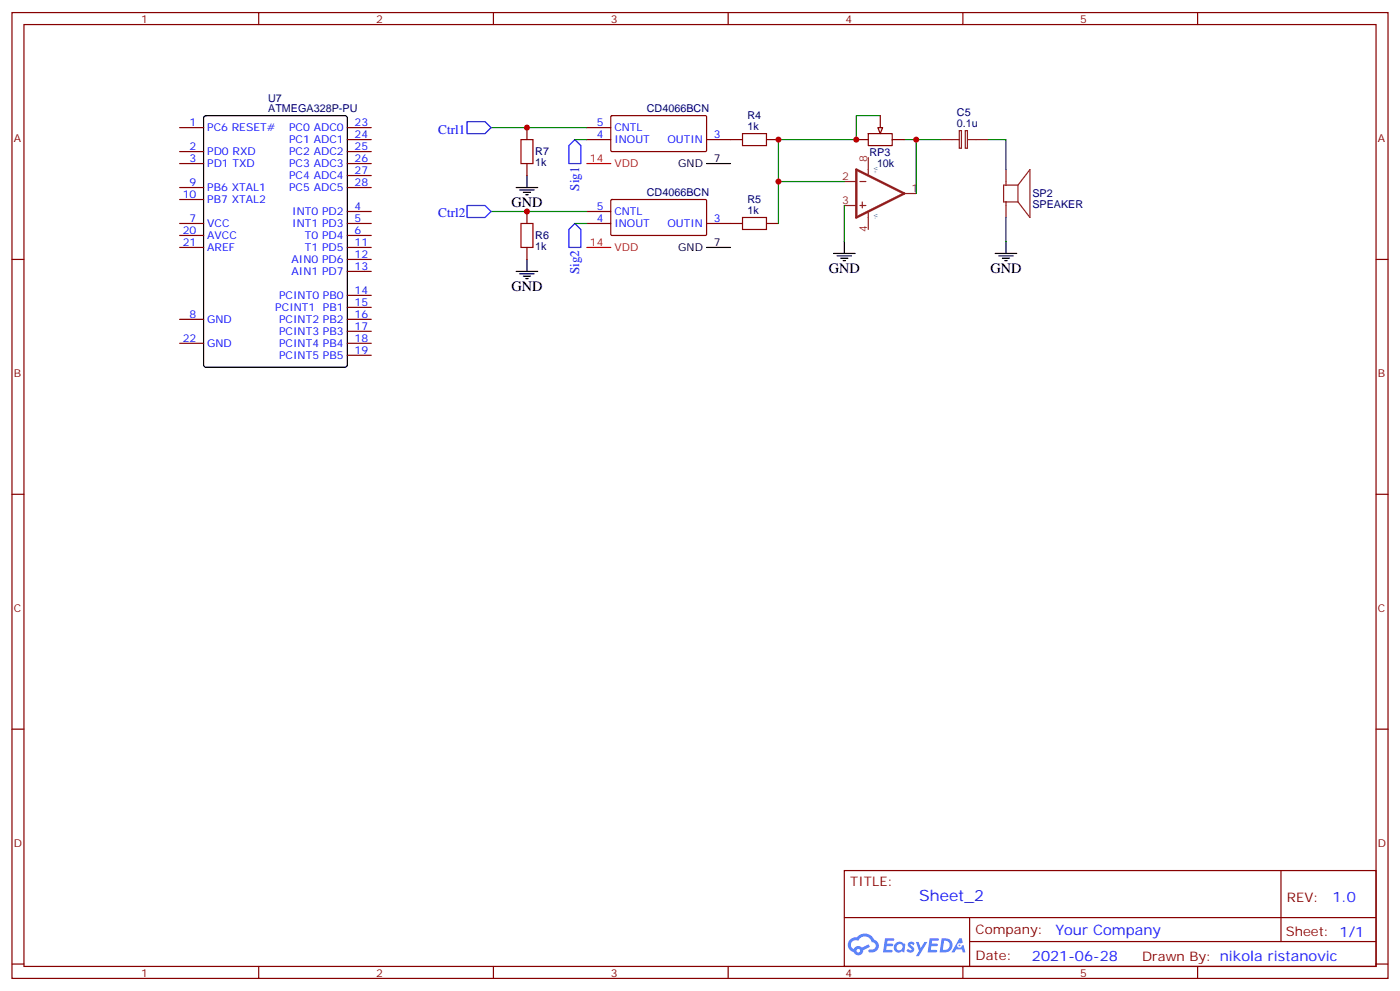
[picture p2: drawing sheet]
<svg xmlns="http://www.w3.org/2000/svg" width="412mm" height="292mm" viewBox="0 0 412 292" stroke-linecap="round" stroke-linejoin="round" font-family="sans-serif">
<g fill="none" stroke="#870000" stroke-width=".35">
<path d="M3.5 3.7h405.4v284.3h-405.4zM7.1 7.2h398.2v277.3h-398.2zM76.2 3.7v3.5M145.3 3.7v3.5M214.5 3.7v3.5M283.6 3.7v3.5M352.8 3.7v3.5M3.5 76.4h3.6M405.3 76.4h3.6M3.5 145.5h3.6M405.3 145.5h3.6M3.5 214.7h3.6"/>
<path d="M405.3 214.7h3.6M248.7 256.3h156.6v28.2h-156.6zM377.3 256.3v20.9M248.7 270.1h156.5M285.6 277.2h119.6M285.6 270.1v14.2M3.5 283.8h3.6M76.2 284.5v3.5M145.3 284.5v3.5M214.5 284.5v3.5M283.6 284.5v3.5M352.8 284.5v3.5"/>
<path d="M405.3 283.8h3.6"/>
</g>
<g fill="#5487ff">
<path d="M267.7 277.5a1.22 1.22 0 0 1 1.7 .2l-.4 .6a.47 .47 0 0 0-.3-.4 .47 .47 0 0 0-.5 .2l.1 .2a1.14 1.14 0 0 1 .8 1.8 1.14 1.14 0 0 1-1.9 0l-.2-.2 .5-.6 .7 .5a.29 .29 0 0 0 .3-.3 .29 .29 0 0 0-.2-.3 1.04 1.04 0 0 1-.6-1.7z"/>
<path d="M260.7 276.2h2.4l.3 .2-.2 .5-1.8 .1-.1 .8h1.5l.3 .4-.3 .4h-1.6l-.2 1.1h1.7l.2 .3-.2 .3-2.6 .1z"/>
<path d="M273.8 276.2h2.4l.3 .2-.1 .5-1.8 .1-.2 .8h1.6l.3 .4-.4 .4-1.6-.1-.1 1.1 1.7 .1 .2 .3-.2 .3-2.6 .1z"/>
<path d="M282.6 276.2h.7l.3 1.3-.6 .3a.69 .69 0 0 0-1 .3 .69 .69 0 0 0 .4 .9 .69 .69 0 0 0 .9-.6l.5-.2 .6 2.2h-.8l-.2-.9h-1.8l-.5 .9h-.8z"/>
<path d="M269.8 277.3h.8l.6 1.8 1.1-1.8h.9l-2.6 4.2h-.8l.9-1.5z"/>
<path d="M277.4 276.2l-.6 4.2h1.3a2.11 2.11 0 0 0 2.5-2.1 2.11 2.11 0 0 0-2.5-2.1zM278.1 277a1.39 1.39 0 0 1 1.7 1.4 1.39 1.39 0 0 1-1.8 1.2h-.3z"/>
<path d="M263.7 277.8a1.54 1.54 0 0 0-.1 2.2 1.54 1.54 0 0 0 2.2 .1l.6 .3 .3-2.3-.2-.3h-.4a1.49 1.49 0 0 0-2.4 0zM264 278.8a.94 .94 0 0 1 1.8 0 .94 .94 0 0 1-1.8 0z"/>
<path d="M250.4 276.6a2.18 2.18 0 0 0 1.1 3.7 1.44 1.44 0 0 0 1.6 .9 1.44 1.44 0 0 0 1.2-1.4l2-1.1-.5-.7-1.9 1a1.47 1.47 0 0 0-2.4 .4 1.39 1.39 0 0 1-.7-1.9 1.39 1.39 0 0 1 2-.5 2.12 2.12 0 0 1 2.2-1.3 2.12 2.12 0 0 1 1.9 1.7 1.14 1.14 0 0 1 1.1 1.4 1.14 1.14 0 0 1-1.7 .7 .43 .43 0 0 0-.5 .4 .43 .43 0 0 0 .4 .5 1.98 1.98 0 0 0 2.5-1.2 1.98 1.98 0 0 0-1.2-2.6 3.1 3.1 0 0 0-5.3-.6l-.9 .1zM252.3 279.9a.55 .55 0 0 1 1.1 0 .55 .55 0 0 1-1.1 0z"/>
<circle cx="282.6" cy="278.3" r=".26"/>
</g>
<g fill="none" stroke="#000" stroke-width=".35">
<path d="M60.2 34.2l.5-.2h40.9l.7 .5v72.9l-.5 .7h-41.1l-.7-.4v-73zM152 55.2h6.4M153.1 55.9h4.2M154.2 56.6h2.1M154.9 57.3h.7M155.2 51.7v3.5M208.1 48.2h7.1M152 79.9h6.4M155.2 76.4v3.5M208.1 72.8h7.1M245.5 74.6h6.4M246.6 75.3h4.2"/>
<path d="M247.6 76h2.2M248.4 76.7h.7M248.7 71.1v3.5M153.1 80.6h4.2M154.2 81.3h2.1M154.9 82h.7"/>
</g>
<g fill="none" stroke="#870000" stroke-width=".35">
<path d="M52.9 37.6h7.1M102.3 37.6h7.1M155.2 37.6v3.5M172.9 37.6h7M180 34.2l.3-.2 27.7 .1 .1 .3v10.1l-.3 .1h-27.7l-.2-.3zM255.8 39.3h7v3.6h-7zM259.3 34v3.6M52.9 44.6h7.1M52.9 48.2h7.1M52.9 55.2h7.1M52.9 58.7h7.1M102.3 44.6h7.1"/>
<path d="M102.3 48.2h7.1M102.3 55.2h7.1M102.3 41.1h7.1M102.3 51.7h7.1M155.2 48.2v3.5M172.9 41.1h7M180 58.9l.3-.2 27.7 .1 .1 .3v10l-.3 .2h-27.7l-.2-.3zM208.1 41.1h10.6M225.8 41.1h3.5M252.2 41.1h3.6M262.8 41.1h3.5M52.9 65.8h7.1"/>
<path d="M52.9 69.3h7.1M52.9 72.8h7.1M102.3 62.3h7.1M102.3 65.8h7.1M102.3 69.3h7.1M102.3 72.8h7.1M102.3 76.4h7.1M102.3 79.9h7.1M155.2 62.3v3.5M155.2 72.8v3.6M172.9 62.3h7M172.9 65.8h7"/>
<path d="M208.1 65.8h10.6M225.8 65.8h3.5M52.9 94h7.1M102.3 94h7.1M102.3 87h7.1M102.3 90.5h7.1M102.3 97.5h7.1M52.9 101.1h7.1M102.3 101.1h7.1M102.3 104.6h7.1"/>
</g>
<path d="M172.9 48.2h7M172.9 72.8h7" fill="none" stroke="#f00" stroke-width=".35"/>
<path d="M218.7 39.3h7.1v3.6h-7.1zM153.5 41.1h3.5v7.1h-3.5zM153.5 65.8h3.5v7h-3.5zM218.7 64h7.1v3.6h-7.1z" fill="none" stroke="#a10000" stroke-width=".35"/>
<path d="M144.6 37.6h28.3M259.3 34h-7.1v7.1h-22.9v24.7M169.3 41.1h3.6M229.3 53.4h19.4M266.3 41.1h3.6v15.9M144.6 62.3h28.3M169.3 65.8h3.6M248.7 60.5v10.6" fill="none" stroke="#008700" stroke-width=".35"/>
<path d="M137.6 35.8h5.3l1.7 1.8-1.7 1.7h-5.3zM169.3 41.1l1.8 1.8v5.3h-3.5v-5.3zM137.6 60.5h5.3l1.7 1.8-1.7 1.7h-5.3zM169.3 65.8l1.8 1.8v5.2h-3.5v-5.2z" fill="none" stroke="#00f" stroke-width=".35"/>
<path d="M248.7 53.4h3.5M253.3 53.4h1.8M254 59.4v1.8M255.8 46.4v5.3M266.3 57h3.6M248.7 60.5h3.5M253.3 60.5h1.8M255.8 62.3v5.3" fill="none" stroke="#8c2424" stroke-width=".35"/>
<path d="M252.2 49.9l14.1 7.1-14.1 7z" fill="none" stroke="#8c2424" stroke-width=".71"/>
<path d="M258.6 37.6h1.4l-.7 1.7z" fill="#f0f0f0" stroke="#870000" stroke-width=".35"/>
<path d="M282.6 38.5h.6v5.1h-.6zM284.3 38.5h.7v5.1h-.7zM276.9 41.1h5.7M285 41.1h6M296.3 49.9v4.6M296.3 59.4v4.6M299.9 54.5h-4.3v4.9h4.3M299.9 54.5v4.9M299.9 54.5l3.5-4.6v14.1l-3.5-4.6" fill="none" stroke="#8c2424" stroke-width=".35"/>
<path d="M269.9 41.1h7M291 41.1h5.3v8.8M296.3 64v7.1" fill="none" stroke="#008700" stroke-width=".35"/>
<path d="M293.2 74.6h6.3M294.2 75.3h4.2M295.3 76h2.1M296 76.7h.7M296.3 71.1v3.5" fill="none" stroke="#000" stroke-width=".35"/>
<g fill="#c00">
<circle cx="155.2" cy="37.6" r=".88"/>
<circle cx="155.2" cy="62.3" r=".88"/>
<circle cx="229.3" cy="53.4" r=".88"/>
<circle cx="229.3" cy="41.1" r=".88"/>
<circle cx="252.2" cy="41.1" r=".88"/>
<circle cx="269.9" cy="41.1" r=".88"/>
</g>
<text font-size="4.6" fill="#00f" x="270.8" y="265.3">Sheet_2</text>
<g font-size="4.2">
<text x="150.6" y="60.9">GND</text>
<text x="244.1" y="80.3">GND</text>
<text x="291.7" y="80.3">GND</text>
<text x="150.6" y="85.5">GND</text>
</g>
<g font-size="4.2" fill="#00f">
<text x="392.5" y="265.6">1.0</text>
<text x="310.9" y="275.1">Your Company</text>
<text x="304" y="282.9">2021-06-28</text>
</g>
<g font-size="3.9" fill="#00f">
<text x="129.1" y="39.3">Ctrl1</text>
<text x="170.6" y="56.1" transform="rotate(-90 170.6 56.1)">Sig1</text>
<text x="129.1" y="64">Ctrl2</text>
<text x="170.6" y="80.8" transform="rotate(-90 170.6 80.8)">Sig2</text>
</g>
<g font-size="3.9" fill="#800">
<text x="250.5" y="260.9">TITLE:</text>
<text x="379.1" y="265.6">REV:</text>
<text x="287.4" y="275.1">Company:</text>
<text x="378.7" y="275.7">Sheet: 1/1</text>
<text x="287.4" y="282.8">Date:</text>
<text x="336.4" y="282.8">Drawn By: nikola ristanovic</text>
</g>
<g font-size="3.2" fill="#800">
<text x="41.6" y="6.7">1</text>
<text x="110.8" y="6.7">2</text>
<text x="179.9" y="6.7">3</text>
<text x="249.1" y="6.7">4</text>
<text x="318.2" y="6.7">5</text>
<text x="4.1" y="41.8">A</text>
<text x="405.9" y="41.8">A</text>
<text x="4.1" y="110.9">B</text>
<text x="405.9" y="110.9">B</text>
<text x="4.1" y="180.1">C</text>
<text x="405.9" y="180.1">C</text>
<text x="4.1" y="249.2">D</text>
<text x="405.9" y="249.2">D</text>
<text x="41.6" y="287.5">1</text>
<text x="110.8" y="287.5">2</text>
<text x="179.9" y="287.5">3</text>
<text x="249.1" y="287.5">4</text>
<text x="318.2" y="287.5">5</text>
</g>
<g font-size="3.2" fill="#000080">
<text x="79" y="29.9">U7</text>
<text x="79" y="32.9">ATMEGA328P-PU</text>
<text x="190.5" y="33">CD4066BCN</text>
<text x="220.1" y="35.1">R4</text>
<text x="281.9" y="34.2">C5</text>
<text x="220.1" y="38.3">1k</text>
<text x="281.9" y="37.4">0.1u</text>
<text x="157.7" y="45.7">R7</text>
<text x="256.1" y="45.9">RP3</text>
<text x="157.7" y="48.9">1k</text>
<text x="258.3" y="49.3">10k</text>
<text x="190.5" y="57.7">CD4066BCN</text>
<text x="220.1" y="59.8">R5</text>
<text x="304.1" y="58.1">SP2</text>
<text x="220.1" y="63">1k</text>
<text x="304.1" y="61.3">SPEAKER</text>
<text x="157.7" y="70.4">R6</text>
<text x="157.7" y="73.6">1k</text>
</g>
<g font-size="3.2" fill="#00f">
<text x="55.8" y="37.2">1</text>
<text x="61" y="38.6">PC6 RESET#</text>
<text x="85.1" y="38.6">PC0 ADC0</text>
<text x="104.4" y="37.2">23</text>
<text x="104.4" y="40.7">24</text>
<text x="175.8" y="37.2">5</text>
<text x="175.8" y="40.7">4</text>
<text x="181" y="38.6">CNTL</text>
<text x="210.3" y="40.7">3</text>
<text x="55.8" y="44.3">2</text>
<text x="55.8" y="47.8">3</text>
<text x="61" y="45.7">PD0 RXD</text>
<text x="85.1" y="42.2">PC1 ADC1</text>
<text x="85.1" y="45.7">PC2 ADC2</text>
<text x="104.4" y="44.3">25</text>
<text x="104.4" y="47.8">26</text>
<text x="181" y="42.2">INOUT</text>
<text x="196.6" y="42.2">OUTIN</text>
<text x="61" y="49.2">PD1 TXD</text>
<text x="85.1" y="49.2">PC3 ADC3</text>
<text x="85.1" y="52.7">PC4 ADC4</text>
<text x="104.4" y="51.3">27</text>
<text x="53.8" y="58.4">10</text>
<text x="55.8" y="54.9">9</text>
<text x="61" y="56.3">PB6 XTAL1</text>
<text x="61" y="59.8">PB7 XTAL2</text>
<text x="85.1" y="56.3">PC5 ADC5</text>
<text x="104.4" y="54.9">28</text>
<text x="55.8" y="65.4">7</text>
<text x="86.1" y="63.3">INT0 PD2</text>
<text x="104.4" y="61.9">4</text>
<text x="104.4" y="65.4">5</text>
<text x="175.8" y="61.9">5</text>
<text x="175.8" y="65.4">4</text>
<text x="181" y="63.3">CNTL</text>
<text x="210.3" y="65.4">3</text>
<text x="53.8" y="69">20</text>
<text x="61" y="66.9">VCC</text>
<text x="61" y="70.4">AVCC</text>
<text x="86.1" y="66.9">INT1 PD3</text>
<text x="89.8" y="70.4">T0 PD4</text>
<text x="104.4" y="69">6</text>
<text x="181" y="66.9">INOUT</text>
<text x="196.6" y="66.9">OUTIN</text>
<text x="53.8" y="72.5">21</text>
<text x="61" y="73.9">AREF</text>
<text x="85.9" y="77.4">AIN0 PD6</text>
<text x="89.8" y="73.9">T1 PD5</text>
<text x="104.4" y="72.5">11</text>
<text x="104.4" y="76">12</text>
<text x="85.9" y="81">AIN1 PD7</text>
<text x="104.4" y="79.6">13</text>
<text x="82.2" y="88">PCINT0 PB0</text>
<text x="104.4" y="86.6">14</text>
<text x="55.8" y="93.7">8</text>
<text x="61" y="95.1">GND</text>
<text x="81.1" y="91.5">PCINT1</text>
<text x="82.2" y="95.1">PCINT2 PB2</text>
<text x="95.1" y="91.5">PB1</text>
<text x="104.4" y="90.1">15</text>
<text x="104.4" y="93.7">16</text>
<text x="53.8" y="100.7">22</text>
<text x="82.2" y="98.6">PCINT3 PB3</text>
<text x="104.4" y="97.2">17</text>
<text x="104.4" y="100.7">18</text>
<text x="61" y="102.1">GND</text>
<text x="82.2" y="102.1">PCINT4 PB4</text>
<text x="82.2" y="105.7">PCINT5 PB5</text>
<text x="104.4" y="104.2">19</text>
</g>
<g font-size="3.2" fill="#f00">
<text x="173.8" y="47.8">14</text>
<text x="181" y="49.2">VDD</text>
<text x="173.8" y="72.5">14</text>
<text x="181" y="73.9">VDD</text>
</g>
<g font-size="3.2">
<text x="210.3" y="47.8">7</text>
<text x="199.8" y="49.2">GND</text>
<text x="199.8" y="73.9">GND</text>
<text x="210.3" y="72.5">7</text>
</g>
<g font-size="3.2" fill="#8d2323">
<text x="255.4" y="47.8" transform="rotate(-90 255.4 47.8)">8</text>
<text x="248.1" y="53.1">2</text>
<text x="268.5" y="56.6">1</text>
<text x="248.1" y="60.1">3</text>
<text x="255.4" y="68.2" transform="rotate(-90 255.4 68.2)">4</text>
</g>
<g font-size="1.4" fill="#238d23">
<text x="257.5" y="49.2" transform="rotate(90 257.5 49.2)">V+</text>
<text x="257.5" y="63" transform="rotate(90 257.5 63)">V-</text>
</g>
</svg>
